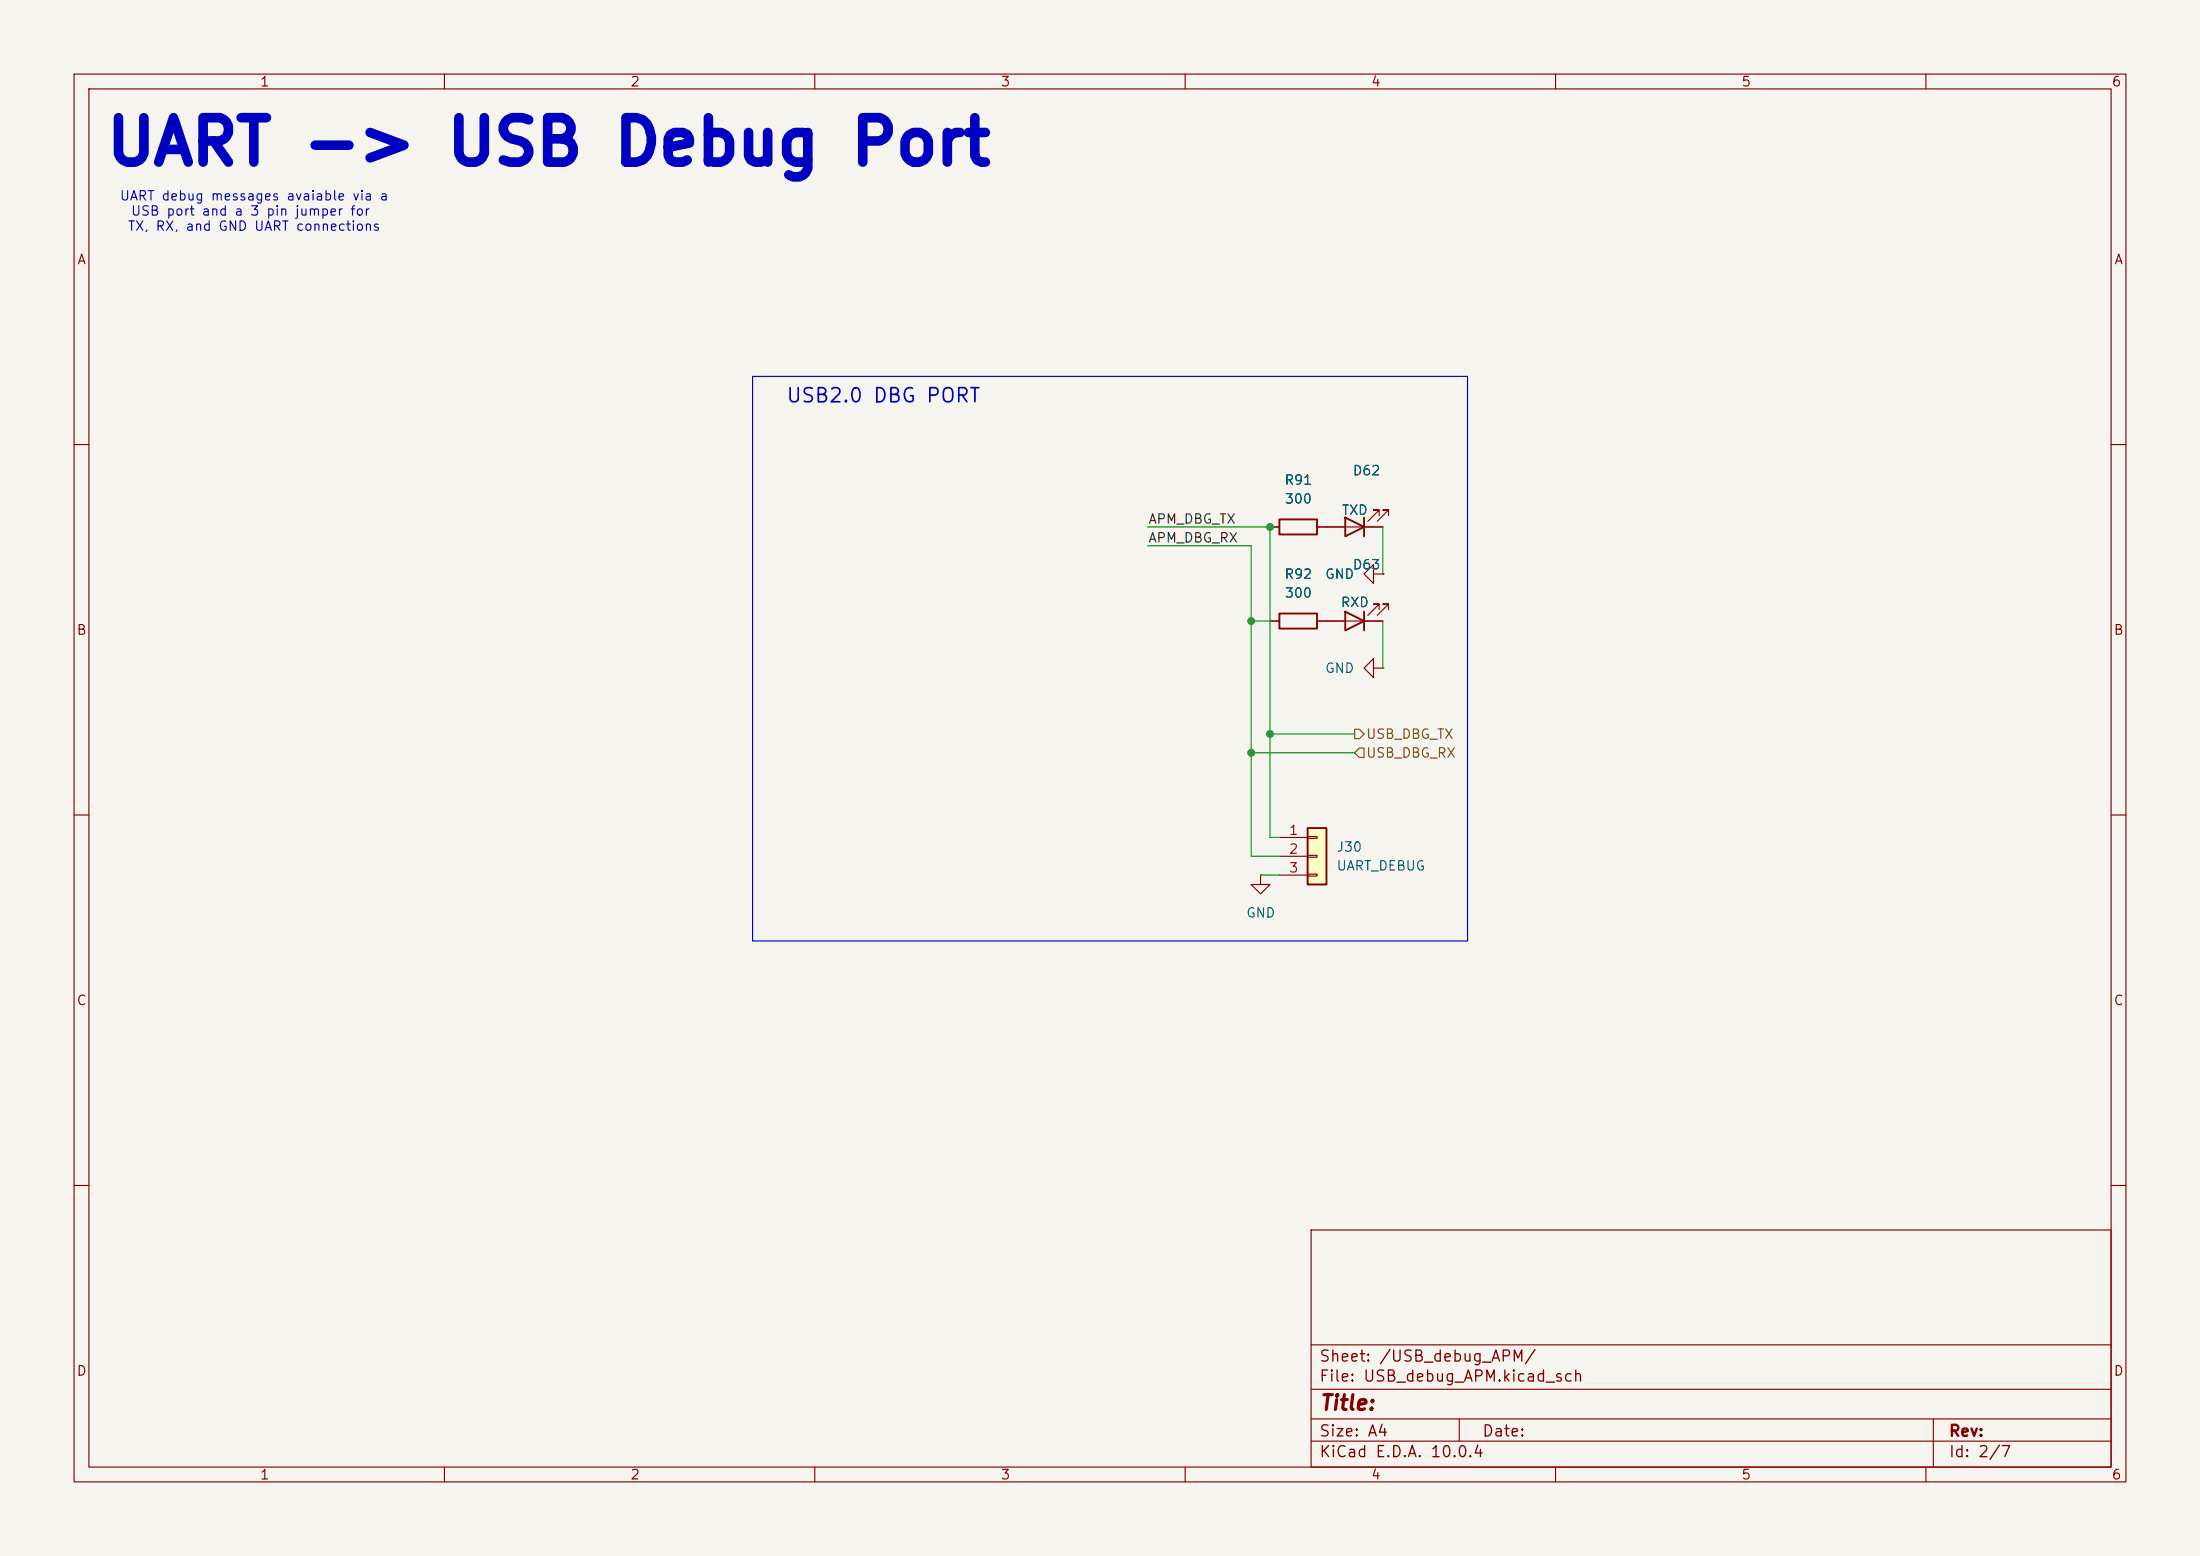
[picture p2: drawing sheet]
<svg xmlns="http://www.w3.org/2000/svg" width="297mm" height="210mm" viewBox="0 0 297 210" stroke-linecap="round" stroke-linejoin="round" font-family="sans-serif">
<path d="M0 0h297v210h-297z" fill="#f5f4ef" stroke="#f5f4ef" stroke-width=".14"/>
<g fill="none" stroke="#840000" stroke-width=".15">
<path d="M10 10h277v190h-277zM12 12h273v186h-273zM60 10v2M110 10v2M160 10v2M210 10v2M260 10v2M10 60h2M171.4 71.1h1.3M177.8 71.1h8.9M185.4 77.5v1.2l-1.3-1.2 1.3-1.3v1.3h1.3M186.2 69.6v-.8h-.8h.8l-1.5 1.6"/>
<path d="M186.7 77.5h.1M187.5 69.6v-.8h-.8h.8l-1.6 1.6M285 60h2M171.4 83.8h1.3M177.8 83.8h8.9M185.4 90.2v1.2l-1.3-1.2 1.3-1.3v1.3h1.3M186.2 82.3v-.8h-.8h.8l-1.5 1.6M186.7 90.2h.1M187.5 82.3v-.8h-.8h.8l-1.6 1.6M10 110h2M285 110h2M10 160h2"/>
<path d="M177 166h108v32h-108zM285 160h2M60 198v2M110 198v2M160 198v2M177 194.5h108M177 191.5h108M177 187.5h108M177 181.5h108M197 191.5v3M210 198v2M260 198v2"/>
<path d="M261 191.5v6.5"/>
</g>
<path d="M172.7 70.1h5.1v2h-5.1zM181.6 69.9l2.5 1.2-2.5 1.3zM184.1 69.9v2.5M172.7 82.8h5.1v2h-5.1zM181.6 82.6l2.5 1.2-2.5 1.3zM184.1 82.6v2.5" fill="none" stroke="#840000" stroke-width=".25"/>
<path d="M176.5 111.8h2.6v7.6h-2.6z" fill="#ffffc2"/>
<path d="M176.5 111.8h2.6v7.6h-2.6z" fill="none" stroke="#840000" stroke-width=".25"/>
<g fill="none" stroke="#840000" stroke-width=".15">
<path d="M171.4 71.1h1.3M177.8 71.1h3.8M184.1 71.1h2.6M186.7 77.5h.1M171.4 83.8h1.3M177.8 83.8h3.8M184.1 83.8h2.6M170.2 118.1v1.3h1.2l-1.2 1.3-1.3-1.3h1.3M170.2 118.1h.1M172.7 113h3.8M172.7 115.6h3.8M172.7 118.1h3.8"/>
<path d="M176.5 112.9h1.3v.3h-1.3zM176.5 115.4h1.3v.3h-1.3zM176.5 118h1.3v.2h-1.3z"/>
</g>
<path d="M182.9 98.4h.6l.6 .7-.6 .6h-.6zM183.5 101h.6v1.2h-.6l-.6-.6z" fill="none" stroke="#725600" stroke-width=".15"/>
<path d="M154.9 71.1h16.5v41.9h1.3M154.9 73.7h14v41.9h3.8M186.7 71.1v6.4M168.9 83.8h2.5M171.4 99.1h11.5M186.7 83.8v6.4M168.9 101.6h14M170.2 118.1h2.5" fill="none" stroke="#009600" stroke-width=".15"/>
<path d="M101.6 50.8h96.5v76.2h-96.5z" fill="none" stroke="#0000c2" stroke-width=".15"/>
<g fill="#009600" stroke="#009600" stroke-width=".14">
<circle cx="168.9" cy="83.8" r=".46"/>
<circle cx="171.4" cy="71.1" r=".46"/>
<circle cx="171.4" cy="99.1" r=".46"/>
<circle cx="168.9" cy="101.6" r=".46"/>
</g>
<text font-size="6" fill="#0000c2" x="14" y="23.7">UART -&gt; USB Debug Port</text>
<text font-size="2" fill="#840000" x="178" y="190.8">Title:</text>
<text font-size="1.9" fill="#0000c2" x="106" y="54.8">USB2.0 DBG PORT</text>
<g font-size="1.5" fill="#840000">
<text x="178" y="184.2">Sheet: /USB_debug_APM/</text>
<text x="178" y="186.9">File: USB_debug_APM.kicad_sch</text>
<text x="178" y="197.1">KiCad E.D.A. 10.0.4</text>
<text x="178" y="194.3">Size: A4</text>
<text x="200" y="194.3">Date:</text>
<text x="263" y="194.3">Rev:</text>
<text x="263" y="197.1">Id: 2/7</text>
</g>
<g font-size="1.3" fill="#840000">
<text x="35" y="12">1</text>
<text x="85" y="12">2</text>
<text x="135" y="12">3</text>
<text x="185" y="12">4</text>
<text x="235" y="12">5</text>
<text x="285" y="12">6</text>
<text x="10.3" y="36">A</text>
<text x="285.3" y="36">A</text>
<text x="10.3" y="86">B</text>
<text x="285.3" y="86">B</text>
<text x="10.3" y="136">C</text>
<text x="285.3" y="136">C</text>
<text x="10.3" y="186">D</text>
<text x="285.3" y="186">D</text>
<text x="35" y="200">1</text>
<text x="85" y="200">2</text>
<text x="135" y="200">3</text>
<text x="185" y="200">4</text>
<text x="235" y="200">5</text>
<text x="285" y="200">6</text>
</g>
<g font-size="1.3" fill="#0000c2">
<text x="16.1" y="27.4">UART debug messages avaiable via a</text>
<text x="17.6" y="29.4">USB port and a 3 pin jumper for</text>
<text x="17.2" y="31.5">TX, RX, and GND UART connections</text>
</g>
<g font-size="1.3" fill="#006464">
<text x="173.3" y="65.7">R91</text>
<text x="182.5" y="64.5">D62</text>
<text x="173.3" y="68.3">300</text>
<text x="181.1" y="69.8">TXD</text>
<text x="182.5" y="77.2">D63</text>
<text x="173.3" y="78.4">R92</text>
<text x="173.3" y="81">300</text>
<text x="178.8" y="78.4">GND</text>
<text x="180.9" y="82.3">RXD</text>
<text x="178.8" y="91.1">GND</text>
<text x="180.3" y="115.3">J30</text>
<text x="180.3" y="117.8">UART_DEBUG</text>
<text x="168.1" y="124.2">GND</text>
</g>
<g font-size="1.3" fill="#0f0f0f">
<text x="154.9" y="71">APM_DBG_TX</text>
<text x="154.9" y="73.5">APM_DBG_RX</text>
</g>
<g font-size="1.3" fill="#725600">
<text x="184.3" y="100">USB_DBG_TX</text>
<text x="184.3" y="102.6">USB_DBG_RX</text>
</g>
<g font-size="1.3" fill="#a90000">
<text x="173.9" y="113">1</text>
<text x="173.9" y="115.5">2</text>
<text x="173.9" y="118.1">3</text>
</g>
</svg>
